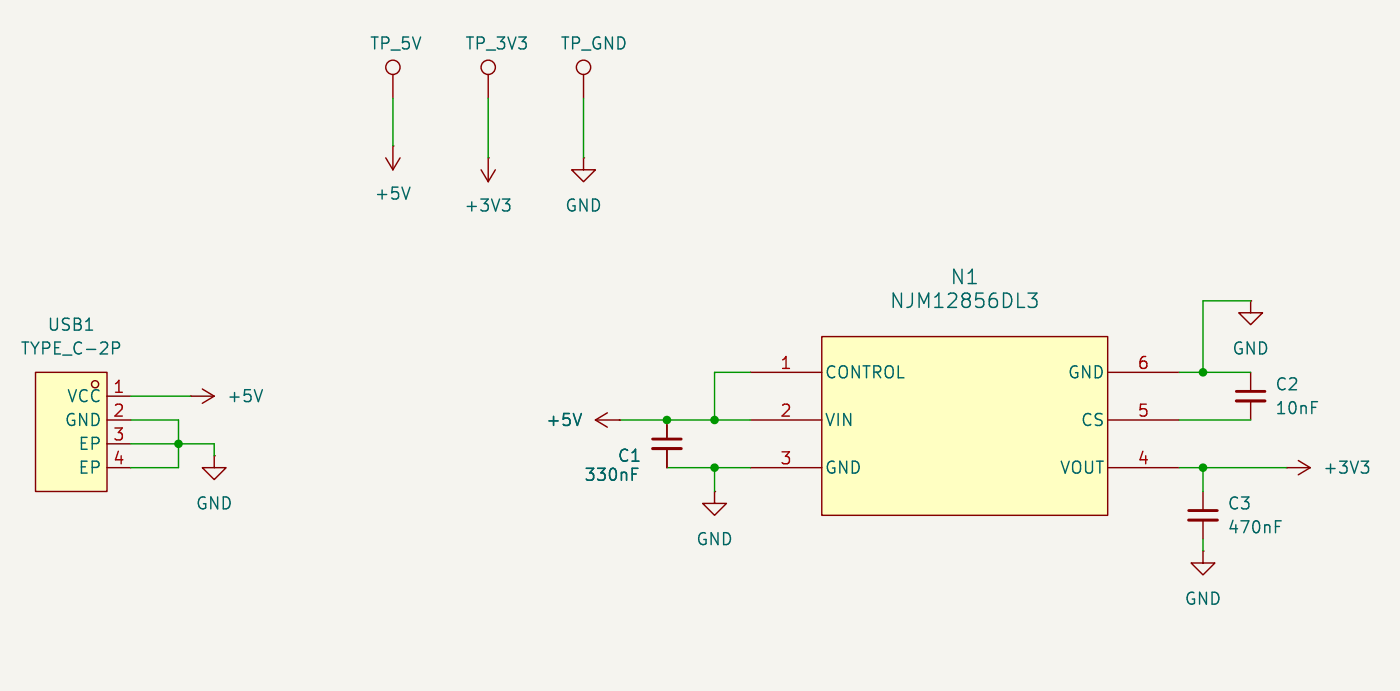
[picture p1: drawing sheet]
(kicad_sch
 (version 20260306)
 (generator "eeschema")
 (generator_version "10.0")
 (paper "A4")
 (lib_symbols
  (symbol "1_SymbolsTFG:NJM12856DL3"
   (pin_names
    (offset 0.254)) (exclude_from_sim no) (in_bom yes) (on_board yes)
   (in_pos_files yes)
   (duplicate_pin_numbers_are_jumpers no)
   (property "Reference" "N" (at 22.86 10.16 0) (show_name no) (do_not_autoplace no) (effects (font (size 1.524 1.524))))
   (property "Value" "NJM12856DL3" (at 22.86 7.62 0) (show_name no) (do_not_autoplace no) (effects (font (size 1.524 1.524))))
   (property "Footprint" "1_FootprintsTFG:NJM12856DL3" (at 12.446 22.098 0) (show_name no) (do_not_autoplace no) (hide yes) (effects (font (size 1.27 1.27)
    (italic yes))))
   (property "Datasheet" "" (at 6.858 20.32 0) (show_name no) (do_not_autoplace no) (hide yes) (effects (font (size 1.27 1.27)
    (italic yes))))
   (property "Description" "" (at 0 0 0) (show_name no) (do_not_autoplace no) (hide yes) (effects (font (size 1.27 1.27))))
   (symbol "NJM12856DL3_0_1"
    (pin power_in line (at 0 -5.08 0) (length 7.62) (name "VIN" (effects (font (size 1.27 1.27)))) (number "2" (effects (font (size 1.27 1.27)))))
    (pin input line (at 45.72 -5.08 180) (length 7.62) (name "CS" (effects (font (size 1.27 1.27)))) (number "5" (effects (font (size 1.27 1.27))))))
   (symbol "NJM12856DL3_1_1"
    (rectangle (start 7.62 3.81) (end 38.1 -15.24) (stroke (width 0) (type solid)) (fill (type background)))
    (pin passive line (at 0 0 0) (length 7.62) (name "CONTROL" (effects (font (size 1.27 1.27)))) (number "1" (effects (font (size 1.27 1.27)))))
    (pin power_in line (at 0 -10.16 0) (length 7.62) (name "GND" (effects (font (size 1.27 1.27)))) (number "3" (effects (font (size 1.27 1.27)))))
    (pin power_out line (at 45.72 -10.16 180) (length 7.62) (name "VOUT" (effects (font (size 1.27 1.27)))) (number "4" (effects (font (size 1.27 1.27)))))
    (pin power_in line (at 45.72 0 180) (length 7.62) (name "GND" (effects (font (size 1.27 1.27)))) (number "6" (effects (font (size 1.27 1.27))))))
   (embedded_fonts no))
  (symbol "1_SymbolsTFG:TYPE_C-2P" (exclude_from_sim no) (in_bom yes) (on_board yes)
   (in_pos_files yes)
   (duplicate_pin_numbers_are_jumpers no)
   (property "Reference" "USB" (at 0 8.89 0) (show_name no) (do_not_autoplace no) (effects (font (size 1.27 1.27))))
   (property "Value" "TYPE_C-2P" (at 0 -8.89 0) (show_name no) (do_not_autoplace no) (effects (font (size 1.27 1.27))))
   (property "Footprint" "1_FootprintsTFG:TYPE_C-2P" (at 0 -11.43 0) (show_name no) (do_not_autoplace no) (hide yes) (effects (font (size 1.27 1.27))))
   (property "Datasheet" "" (at 0 0 0) (show_name no) (do_not_autoplace no) (hide yes) (effects (font (size 1.27 1.27))))
   (property "Description" "USB connector" (at -1.524 -13.716 0) (show_name no) (do_not_autoplace no) (hide yes) (effects (font (size 1.27 1.27))))
   (symbol "TYPE_C-2P_0_1"
    (circle (center 2.54 5.08) (radius 0.38) (stroke (width 0) (type default)) (fill (type none))))
   (symbol "TYPE_C-2P_1_1"
    (rectangle (start -3.81 6.35) (end 3.81 -6.35) (stroke (width 0) (type solid)) (fill (type background)))
    (pin power_out line (at 6.35 3.81 180) (length 2.54) (name "VCC" (effects (font (size 1.27 1.27)))) (number "1" (effects (font (size 1.27 1.27)))))
    (pin power_out line (at 6.35 1.27 180) (length 2.54) (name "GND" (effects (font (size 1.27 1.27)))) (number "2" (effects (font (size 1.27 1.27)))))
    (pin passive line (at 6.35 -1.27 180) (length 2.54) (name "EP" (effects (font (size 1.27 1.27)))) (number "3" (effects (font (size 1.27 1.27)))))
    (pin passive line (at 6.35 -3.81 180) (length 2.54) (name "EP" (effects (font (size 1.27 1.27)))) (number "4" (effects (font (size 1.27 1.27))))))
   (embedded_fonts no))
  (symbol "Connector:TestPoint"
   (pin_numbers (hide yes))
   (pin_names
    (offset 0.762) (hide yes)) (exclude_from_sim no) (in_bom yes) (on_board yes)
   (in_pos_files yes)
   (duplicate_pin_numbers_are_jumpers no)
   (property "Reference" "TP" (at 0 6.858 0) (show_name no) (do_not_autoplace no) (effects (font (size 1.27 1.27))))
   (property "Value" "TestPoint" (at 0 5.08 0) (show_name no) (do_not_autoplace no) (effects (font (size 1.27 1.27))))
   (property "Footprint" "" (at 5.08 0 0) (show_name no) (do_not_autoplace no) (hide yes) (effects (font (size 1.27 1.27))))
   (property "Datasheet" "" (at 5.08 0 0) (show_name no) (do_not_autoplace no) (hide yes) (effects (font (size 1.27 1.27))))
   (property "Description" "test point" (at 0 0 0) (show_name no) (do_not_autoplace no) (hide yes) (effects (font (size 1.27 1.27))))
   (symbol "TestPoint_0_1"
    (circle (center 0 3.302) (radius 0.762) (stroke (width 0) (type default)) (fill (type none))))
   (symbol "TestPoint_1_1"
    (pin passive line (at 0 0 90) (length 2.54) (name "1" (effects (font (size 1.27 1.27)))) (number "1" (effects (font (size 1.27 1.27))))))
   (embedded_fonts no))
  (symbol "Device:C_Small"
   (pin_numbers (hide yes))
   (pin_names
    (offset 0.254) (hide yes)) (exclude_from_sim no) (in_bom yes) (on_board yes)
   (in_pos_files yes)
   (duplicate_pin_numbers_are_jumpers no)
   (property "Reference" "C" (at 0.254 1.778 0) (show_name no) (do_not_autoplace no) (effects (font (size 1.27 1.27)) (justify left)))
   (property "Value" "C_Small" (at 0.254 -2.032 0) (show_name no) (do_not_autoplace no) (effects (font (size 1.27 1.27)) (justify left)))
   (property "Footprint" "" (at 0 0 0) (show_name no) (do_not_autoplace no) (hide yes) (effects (font (size 1.27 1.27))))
   (property "Datasheet" "" (at 0 0 0) (show_name no) (do_not_autoplace no) (hide yes) (effects (font (size 1.27 1.27))))
   (property "Description" "Unpolarized capacitor, small symbol" (at 0 0 0) (show_name no) (do_not_autoplace no) (hide yes) (effects (font (size 1.27 1.27))))
   (symbol "C_Small_0_1"
    (polyline (pts (xy -1.524 0.508) (xy 1.524 0.508)) (stroke (width 0.3048) (type default)) (fill (type none)))
    (polyline (pts (xy -1.524 -0.508) (xy 1.524 -0.508)) (stroke (width 0.3302) (type default)) (fill (type none))))
   (symbol "C_Small_1_1"
    (pin passive line (at 0 2.54 270) (length 2.032) (name "" (effects (font (size 1.27 1.27)))) (number "1" (effects (font (size 1.27 1.27)))))
    (pin passive line (at 0 -2.54 90) (length 2.032) (name "" (effects (font (size 1.27 1.27)))) (number "2" (effects (font (size 1.27 1.27))))))
   (embedded_fonts no))
  (symbol "power:+3V3"
   (power global)
   (pin_numbers (hide yes))
   (pin_names
    (offset 0) (hide yes)) (exclude_from_sim no) (in_bom yes) (on_board yes)
   (in_pos_files yes)
   (duplicate_pin_numbers_are_jumpers no)
   (property "Reference" "#PWR" (at 0 -3.81 0) (show_name no) (do_not_autoplace no) (hide yes) (effects (font (size 1.27 1.27))))
   (property "Value" "+3V3" (at 0 3.556 0) (show_name no) (do_not_autoplace no) (effects (font (size 1.27 1.27))))
   (property "Footprint" "" (at 0 0 0) (show_name no) (do_not_autoplace no) (hide yes) (effects (font (size 1.27 1.27))))
   (property "Datasheet" "" (at 0 0 0) (show_name no) (do_not_autoplace no) (hide yes) (effects (font (size 1.27 1.27))))
   (property "Description" "Power symbol creates a global label with name \"+3V3\"" (at 0 0 0) (show_name no) (do_not_autoplace no) (hide yes) (effects (font (size 1.27 1.27))))
   (symbol "+3V3_0_1"
    (polyline (pts (xy -0.762 1.27) (xy 0 2.54)) (stroke (width 0) (type default)) (fill (type none)))
    (polyline (pts (xy 0 2.54) (xy 0.762 1.27)) (stroke (width 0) (type default)) (fill (type none)))
    (polyline (pts (xy 0 0) (xy 0 2.54)) (stroke (width 0) (type default)) (fill (type none))))
   (symbol "+3V3_1_1"
    (pin power_in line (at 0 0 90) (length 0) (name "" (effects (font (size 1.27 1.27)))) (number "1" (effects (font (size 1.27 1.27))))))
   (embedded_fonts no))
  (symbol "power:+5V"
   (power global)
   (pin_numbers (hide yes))
   (pin_names
    (offset 0) (hide yes)) (exclude_from_sim no) (in_bom yes) (on_board yes)
   (in_pos_files yes)
   (duplicate_pin_numbers_are_jumpers no)
   (property "Reference" "#PWR" (at 0 -3.81 0) (show_name no) (do_not_autoplace no) (hide yes) (effects (font (size 1.27 1.27))))
   (property "Value" "+5V" (at 0 3.556 0) (show_name no) (do_not_autoplace no) (effects (font (size 1.27 1.27))))
   (property "Footprint" "" (at 0 0 0) (show_name no) (do_not_autoplace no) (hide yes) (effects (font (size 1.27 1.27))))
   (property "Datasheet" "" (at 0 0 0) (show_name no) (do_not_autoplace no) (hide yes) (effects (font (size 1.27 1.27))))
   (property "Description" "Power symbol creates a global label with name \"+5V\"" (at 0 0 0) (show_name no) (do_not_autoplace no) (hide yes) (effects (font (size 1.27 1.27))))
   (symbol "+5V_0_1"
    (polyline (pts (xy -0.762 1.27) (xy 0 2.54)) (stroke (width 0) (type default)) (fill (type none)))
    (polyline (pts (xy 0 2.54) (xy 0.762 1.27)) (stroke (width 0) (type default)) (fill (type none)))
    (polyline (pts (xy 0 0) (xy 0 2.54)) (stroke (width 0) (type default)) (fill (type none))))
   (symbol "+5V_1_1"
    (pin power_in line (at 0 0 90) (length 0) (name "" (effects (font (size 1.27 1.27)))) (number "1" (effects (font (size 1.27 1.27))))))
   (embedded_fonts no))
  (symbol "power:GND"
   (power global)
   (pin_numbers (hide yes))
   (pin_names
    (offset 0) (hide yes)) (exclude_from_sim no) (in_bom yes) (on_board yes)
   (in_pos_files yes)
   (duplicate_pin_numbers_are_jumpers no)
   (property "Reference" "#PWR" (at 0 -6.35 0) (show_name no) (do_not_autoplace no) (hide yes) (effects (font (size 1.27 1.27))))
   (property "Value" "GND" (at 0 -3.81 0) (show_name no) (do_not_autoplace no) (effects (font (size 1.27 1.27))))
   (property "Footprint" "" (at 0 0 0) (show_name no) (do_not_autoplace no) (hide yes) (effects (font (size 1.27 1.27))))
   (property "Datasheet" "" (at 0 0 0) (show_name no) (do_not_autoplace no) (hide yes) (effects (font (size 1.27 1.27))))
   (property "Description" "Power symbol creates a global label with name \"GND\" , ground" (at 0 0 0) (show_name no) (do_not_autoplace no) (hide yes) (effects (font (size 1.27 1.27))))
   (symbol "GND_0_1"
    (polyline (pts (xy 0 0) (xy 0 -1.27) (xy 1.27 -1.27) (xy 0 -2.54) (xy -1.27 -1.27) (xy 0 -1.27)) (stroke (width 0) (type default)) (fill (type none))))
   (symbol "GND_1_1"
    (pin power_in line (at 0 0 270) (length 0) (name "" (effects (font (size 1.27 1.27)))) (number "1" (effects (font (size 1.27 1.27))))))
   (embedded_fonts no)))
 (junction
  (at 209.55 91.44)
  (diameter 0)
  (color 0 0 0 0))
 (junction
  (at 209.55 101.6)
  (diameter 0)
  (color 0 0 0 0))
 (junction
  (at 100.33 99.06)
  (diameter 0)
  (color 0 0 0 0))
 (junction
  (at 157.48 101.6)
  (diameter 0)
  (color 0 0 0 0))
 (junction
  (at 157.48 96.52)
  (diameter 0)
  (color 0 0 0 0))
 (junction
  (at 152.4 96.52)
  (diameter 0)
  (color 0 0 0 0))
 (wire
  (pts (xy 100.33 101.6) (xy 100.33 99.06))
  (stroke (width 0) (type default)))
 (wire
  (pts (xy 147.32 96.52) (xy 152.4 96.52))
  (stroke (width 0) (type default)))
 (wire
  (pts (xy 95.25 99.06) (xy 100.33 99.06))
  (stroke (width 0) (type default)))
 (wire
  (pts (xy 157.48 91.44) (xy 157.48 96.52))
  (stroke (width 0) (type default)))
 (wire
  (pts (xy 157.48 101.6) (xy 161.29 101.6))
  (stroke (width 0) (type default)))
 (wire
  (pts (xy 207.01 91.44) (xy 209.55 91.44))
  (stroke (width 0) (type default)))
 (wire
  (pts (xy 209.55 83.82) (xy 214.63 83.82))
  (stroke (width 0) (type default)))
 (wire
  (pts (xy 209.55 109.22) (xy 209.55 110.49))
  (stroke (width 0) (type default)))
 (wire
  (pts (xy 95.25 101.6) (xy 100.33 101.6))
  (stroke (width 0) (type default)))
 (wire
  (pts (xy 100.33 99.06) (xy 104.14 99.06))
  (stroke (width 0) (type default)))
 (wire
  (pts (xy 152.4 96.52) (xy 157.48 96.52))
  (stroke (width 0) (type default)))
 (wire
  (pts (xy 143.51 62.23) (xy 143.51 68.58))
  (stroke (width 0) (type default)))
 (wire
  (pts (xy 209.55 91.44) (xy 214.63 91.44))
  (stroke (width 0) (type default)))
 (wire
  (pts (xy 209.55 101.6) (xy 218.44 101.6))
  (stroke (width 0) (type default)))
 (wire
  (pts (xy 157.48 96.52) (xy 161.29 96.52))
  (stroke (width 0) (type default)))
 (wire
  (pts (xy 100.33 99.06) (xy 100.33 96.52))
  (stroke (width 0) (type default)))
 (wire
  (pts (xy 95.25 93.98) (xy 101.6 93.98))
  (stroke (width 0) (type default)))
 (wire
  (pts (xy 209.55 83.82) (xy 209.55 91.44))
  (stroke (width 0) (type default)))
 (wire
  (pts (xy 161.29 91.44) (xy 157.48 91.44))
  (stroke (width 0) (type default)))
 (wire
  (pts (xy 207.01 96.52) (xy 214.63 96.52))
  (stroke (width 0) (type default)))
 (wire
  (pts (xy 133.35 62.23) (xy 133.35 68.58))
  (stroke (width 0) (type default)))
 (wire
  (pts (xy 95.25 96.52) (xy 100.33 96.52))
  (stroke (width 0) (type default)))
 (wire
  (pts (xy 157.48 101.6) (xy 157.48 104.14))
  (stroke (width 0) (type default)))
 (wire
  (pts (xy 123.19 62.23) (xy 123.19 67.31))
  (stroke (width 0) (type default)))
 (wire
  (pts (xy 152.4 101.6) (xy 157.48 101.6))
  (stroke (width 0) (type default)))
 (wire
  (pts (xy 207.01 101.6) (xy 209.55 101.6))
  (stroke (width 0) (type default)))
 (wire
  (pts (xy 209.55 101.6) (xy 209.55 104.14))
  (stroke (width 0) (type default)))
 (wire
  (pts (xy 104.14 99.06) (xy 104.14 100.33))
  (stroke (width 0) (type default)))
 (symbol
  (lib_id "Device:C_Small")
  (at 152.4 99.06 0)
  (unit 1)
  (body_style 1)
  (exclude_from_sim no)
  (in_bom yes)
  (on_board yes)
  (in_pos_files yes)
  (dnp no)
  (property "Reference" "C1" (at 147.066 100.33 0) (show_name no) (do_not_autoplace no) (effects (font (size 1.27 1.27)) (justify left)))
  (property "Value" "330nF" (at 143.51 102.362 0) (show_name no) (do_not_autoplace no) (effects (font (size 1.27 1.27)) (justify left)))
  (property "Footprint" "Capacitor_SMD:C_1206_3216Metric_Pad1.33x1.80mm_HandSolder" (at 152.4 99.06 0) (hide yes) (show_name no) (do_not_autoplace no) (effects (font (size 1.27 1.27))))
  (property "Datasheet" "" (at 152.4 99.06 0) (hide yes) (show_name no) (do_not_autoplace no) (effects (font (size 1.27 1.27))))
  (property "Description" "Unpolarized capacitor, small symbol" (at 152.4 99.06 0) (hide yes) (show_name no) (do_not_autoplace no) (effects (font (size 1.27 1.27))))
  (pin "1")
  (pin "2"))
 (symbol
  (lib_id "power:GND")
  (at 214.63 83.82 0)
  (unit 1)
  (body_style 1)
  (exclude_from_sim no)
  (in_bom yes)
  (on_board yes)
  (in_pos_files yes)
  (dnp no)
  (fields_autoplaced yes)
  (property "Reference" "#PWR025" (at 214.63 90.17 0) (hide yes) (show_name no) (do_not_autoplace no) (effects (font (size 1.27 1.27))))
  (property "Value" "GND" (at 214.63 88.9 0) (show_name no) (do_not_autoplace no) (effects (font (size 1.27 1.27))))
  (property "Footprint" "" (at 214.63 83.82 0) (hide yes) (show_name no) (do_not_autoplace no) (effects (font (size 1.27 1.27))))
  (property "Datasheet" "" (at 214.63 83.82 0) (hide yes) (show_name no) (do_not_autoplace no) (effects (font (size 1.27 1.27))))
  (property "Description" "Power symbol creates a global label with name \"GND\" , ground" (at 214.63 83.82 0) (hide yes) (show_name no) (do_not_autoplace no) (effects (font (size 1.27 1.27))))
  (pin "1"))
 (symbol
  (lib_id "power:+3V3")
  (at 133.35 68.58 180)
  (unit 1)
  (body_style 1)
  (exclude_from_sim no)
  (in_bom yes)
  (on_board yes)
  (in_pos_files yes)
  (dnp no)
  (fields_autoplaced yes)
  (property "Reference" "#PWR034" (at 133.35 64.77 0) (hide yes) (show_name no) (do_not_autoplace no) (effects (font (size 1.27 1.27))))
  (property "Value" "+3V3" (at 133.35 73.66 0) (show_name no) (do_not_autoplace no) (effects (font (size 1.27 1.27))))
  (property "Footprint" "" (at 133.35 68.58 0) (hide yes) (show_name no) (do_not_autoplace no) (effects (font (size 1.27 1.27))))
  (property "Datasheet" "" (at 133.35 68.58 0) (hide yes) (show_name no) (do_not_autoplace no) (effects (font (size 1.27 1.27))))
  (property "Description" "Power symbol creates a global label with name \"+3V3\"" (at 133.35 68.58 0) (hide yes) (show_name no) (do_not_autoplace no) (effects (font (size 1.27 1.27))))
  (pin "1"))
 (symbol
  (lib_id "Connector:TestPoint")
  (at 133.35 62.23 0)
  (unit 1)
  (body_style 1)
  (exclude_from_sim no)
  (in_bom yes)
  (on_board yes)
  (in_pos_files yes)
  (dnp no)
  (property "Reference" "TP2" (at 131.826 55.626 0) (hide yes) (show_name no) (do_not_autoplace no) (effects (font (size 1.27 1.27)) (justify left)))
  (property "Value" "TP_3V3" (at 130.81 56.388 0) (show_name no) (do_not_autoplace no) (effects (font (size 1.27 1.27)) (justify left)))
  (property "Footprint" "1_FootprintsTFG:TestPoint_Pad_2.0x2.0mm" (at 138.43 62.23 0) (hide yes) (show_name no) (do_not_autoplace no) (effects (font (size 1.27 1.27))))
  (property "Datasheet" "" (at 138.43 62.23 0) (hide yes) (show_name no) (do_not_autoplace no) (effects (font (size 1.27 1.27))))
  (property "Description" "test point" (at 133.35 62.23 0) (hide yes) (show_name no) (do_not_autoplace no) (effects (font (size 1.27 1.27))))
  (pin "1"))
 (symbol
  (lib_id "Device:C_Small")
  (at 214.63 93.98 0)
  (unit 1)
  (body_style 1)
  (exclude_from_sim no)
  (in_bom yes)
  (on_board yes)
  (in_pos_files yes)
  (dnp no)
  (fields_autoplaced yes)
  (property "Reference" "C2" (at 217.17 92.7162 0) (show_name no) (do_not_autoplace no) (effects (font (size 1.27 1.27)) (justify left)))
  (property "Value" "10nF" (at 217.17 95.2562 0) (show_name no) (do_not_autoplace no) (effects (font (size 1.27 1.27)) (justify left)))
  (property "Footprint" "Capacitor_SMD:C_1206_3216Metric_Pad1.33x1.80mm_HandSolder" (at 214.63 93.98 0) (hide yes) (show_name no) (do_not_autoplace no) (effects (font (size 1.27 1.27))))
  (property "Datasheet" "" (at 214.63 93.98 0) (hide yes) (show_name no) (do_not_autoplace no) (effects (font (size 1.27 1.27))))
  (property "Description" "Unpolarized capacitor, small symbol" (at 214.63 93.98 0) (hide yes) (show_name no) (do_not_autoplace no) (effects (font (size 1.27 1.27))))
  (pin "1")
  (pin "2"))
 (symbol
  (lib_id "1_SymbolsTFG:NJM12856DL3")
  (at 161.29 91.44 0)
  (unit 1)
  (body_style 1)
  (exclude_from_sim no)
  (in_bom yes)
  (on_board yes)
  (in_pos_files yes)
  (dnp no)
  (fields_autoplaced yes)
  (property "Reference" "N1" (at 184.15 81.28 0) (show_name no) (do_not_autoplace no) (effects (font (size 1.524 1.524))))
  (property "Value" "NJM12856DL3" (at 184.15 83.82 0) (show_name no) (do_not_autoplace no) (effects (font (size 1.524 1.524))))
  (property "Footprint" "1_FootprintsTFG:NJM12856DL3" (at 173.736 69.342 0) (hide yes) (show_name no) (do_not_autoplace no) (effects (font (size 1.27 1.27)
    (italic yes))))
  (property "Datasheet" "" (at 168.148 71.12 0) (hide yes) (show_name no) (do_not_autoplace no) (effects (font (size 1.27 1.27)
    (italic yes))))
  (property "Description" "" (at 161.29 91.44 0) (hide yes) (show_name no) (do_not_autoplace no) (effects (font (size 1.27 1.27))))
  (pin "5")
  (pin "1")
  (pin "6")
  (pin "2")
  (pin "3")
  (pin "4"))
 (symbol
  (lib_id "power:+5V")
  (at 101.6 93.98 270)
  (unit 1)
  (body_style 1)
  (exclude_from_sim no)
  (in_bom yes)
  (on_board yes)
  (in_pos_files yes)
  (dnp no)
  (fields_autoplaced yes)
  (property "Reference" "#PWR027" (at 97.79 93.98 0) (hide yes) (show_name no) (do_not_autoplace no) (effects (font (size 1.27 1.27))))
  (property "Value" "+5V" (at 105.41 93.9799 90) (show_name no) (do_not_autoplace no) (effects (font (size 1.27 1.27)) (justify left)))
  (property "Footprint" "" (at 101.6 93.98 0) (hide yes) (show_name no) (do_not_autoplace no) (effects (font (size 1.27 1.27))))
  (property "Datasheet" "" (at 101.6 93.98 0) (hide yes) (show_name no) (do_not_autoplace no) (effects (font (size 1.27 1.27))))
  (property "Description" "Power symbol creates a global label with name \"+5V\"" (at 101.6 93.98 0) (hide yes) (show_name no) (do_not_autoplace no) (effects (font (size 1.27 1.27))))
  (pin "1"))
 (symbol
  (lib_id "Connector:TestPoint")
  (at 143.51 62.23 0)
  (unit 1)
  (body_style 1)
  (exclude_from_sim no)
  (in_bom yes)
  (on_board yes)
  (in_pos_files yes)
  (dnp no)
  (property "Reference" "TP3" (at 141.986 55.626 0) (hide yes) (show_name no) (do_not_autoplace no) (effects (font (size 1.27 1.27)) (justify left)))
  (property "Value" "TP_GND" (at 140.97 56.388 0) (show_name no) (do_not_autoplace no) (effects (font (size 1.27 1.27)) (justify left)))
  (property "Footprint" "1_FootprintsTFG:TestPoint_Pad_2.0x2.0mm" (at 148.59 62.23 0) (hide yes) (show_name no) (do_not_autoplace no) (effects (font (size 1.27 1.27))))
  (property "Datasheet" "" (at 148.59 62.23 0) (hide yes) (show_name no) (do_not_autoplace no) (effects (font (size 1.27 1.27))))
  (property "Description" "test point" (at 143.51 62.23 0) (hide yes) (show_name no) (do_not_autoplace no) (effects (font (size 1.27 1.27))))
  (pin "1"))
 (symbol
  (lib_id "1_SymbolsTFG:TYPE_C-2P")
  (at 88.9 97.79 0)
  (unit 1)
  (body_style 1)
  (exclude_from_sim no)
  (in_bom yes)
  (on_board yes)
  (in_pos_files yes)
  (dnp no)
  (fields_autoplaced yes)
  (property "Reference" "USB1" (at 88.9 86.36 0) (show_name no) (do_not_autoplace no) (effects (font (size 1.27 1.27))))
  (property "Value" "TYPE_C-2P" (at 88.9 88.9 0) (show_name no) (do_not_autoplace no) (effects (font (size 1.27 1.27))))
  (property "Footprint" "1_FootprintsTFG:TYPE_C-2P" (at 88.9 109.22 0) (hide yes) (show_name no) (do_not_autoplace no) (effects (font (size 1.27 1.27))))
  (property "Datasheet" "" (at 88.9 97.79 0) (hide yes) (show_name no) (do_not_autoplace no) (effects (font (size 1.27 1.27))))
  (property "Description" "USB connector" (at 87.376 111.506 0) (hide yes) (show_name no) (do_not_autoplace no) (effects (font (size 1.27 1.27))))
  (pin "2")
  (pin "1")
  (pin "3")
  (pin "4"))
 (symbol
  (lib_id "Connector:TestPoint")
  (at 123.19 62.23 0)
  (unit 1)
  (body_style 1)
  (exclude_from_sim no)
  (in_bom yes)
  (on_board yes)
  (in_pos_files yes)
  (dnp no)
  (property "Reference" "TP1" (at 121.666 55.626 0) (hide yes) (show_name no) (do_not_autoplace no) (effects (font (size 1.27 1.27)) (justify left)))
  (property "Value" "TP_5V" (at 120.65 56.388 0) (show_name no) (do_not_autoplace no) (effects (font (size 1.27 1.27)) (justify left)))
  (property "Footprint" "1_FootprintsTFG:TestPoint_Pad_2.0x2.0mm" (at 128.27 62.23 0) (hide yes) (show_name no) (do_not_autoplace no) (effects (font (size 1.27 1.27))))
  (property "Datasheet" "" (at 128.27 62.23 0) (hide yes) (show_name no) (do_not_autoplace no) (effects (font (size 1.27 1.27))))
  (property "Description" "test point" (at 123.19 62.23 0) (hide yes) (show_name no) (do_not_autoplace no) (effects (font (size 1.27 1.27))))
  (pin "1"))
 (symbol
  (lib_id "power:+5V")
  (at 147.32 96.52 90)
  (unit 1)
  (body_style 1)
  (exclude_from_sim no)
  (in_bom yes)
  (on_board yes)
  (in_pos_files yes)
  (dnp no)
  (fields_autoplaced yes)
  (property "Reference" "#PWR03" (at 151.13 96.52 0) (hide yes) (show_name no) (do_not_autoplace no) (effects (font (size 1.27 1.27))))
  (property "Value" "+5V" (at 143.51 96.5199 90) (show_name no) (do_not_autoplace no) (effects (font (size 1.27 1.27)) (justify left)))
  (property "Footprint" "" (at 147.32 96.52 0) (hide yes) (show_name no) (do_not_autoplace no) (effects (font (size 1.27 1.27))))
  (property "Datasheet" "" (at 147.32 96.52 0) (hide yes) (show_name no) (do_not_autoplace no) (effects (font (size 1.27 1.27))))
  (property "Description" "Power symbol creates a global label with name \"+5V\"" (at 147.32 96.52 0) (hide yes) (show_name no) (do_not_autoplace no) (effects (font (size 1.27 1.27))))
  (pin "1"))
 (symbol
  (lib_id "Device:C_Small")
  (at 209.55 106.68 0)
  (unit 1)
  (body_style 1)
  (exclude_from_sim no)
  (in_bom yes)
  (on_board yes)
  (in_pos_files yes)
  (dnp no)
  (fields_autoplaced yes)
  (property "Reference" "C3" (at 212.09 105.4162 0) (show_name no) (do_not_autoplace no) (effects (font (size 1.27 1.27)) (justify left)))
  (property "Value" "470nF" (at 212.09 107.9562 0) (show_name no) (do_not_autoplace no) (effects (font (size 1.27 1.27)) (justify left)))
  (property "Footprint" "Capacitor_SMD:C_1812_4532Metric_Pad1.57x3.40mm_HandSolder" (at 209.55 106.68 0) (hide yes) (show_name no) (do_not_autoplace no) (effects (font (size 1.27 1.27))))
  (property "Datasheet" "" (at 209.55 106.68 0) (hide yes) (show_name no) (do_not_autoplace no) (effects (font (size 1.27 1.27))))
  (property "Description" "Unpolarized capacitor, small symbol" (at 209.55 106.68 0) (hide yes) (show_name no) (do_not_autoplace no) (effects (font (size 1.27 1.27))))
  (pin "1")
  (pin "2"))
 (symbol
  (lib_id "power:+5V")
  (at 123.19 67.31 180)
  (unit 1)
  (body_style 1)
  (exclude_from_sim no)
  (in_bom yes)
  (on_board yes)
  (in_pos_files yes)
  (dnp no)
  (fields_autoplaced yes)
  (property "Reference" "#PWR031" (at 123.19 63.5 0) (hide yes) (show_name no) (do_not_autoplace no) (effects (font (size 1.27 1.27))))
  (property "Value" "+5V" (at 123.19 72.39 0) (show_name no) (do_not_autoplace no) (effects (font (size 1.27 1.27))))
  (property "Footprint" "" (at 123.19 67.31 0) (hide yes) (show_name no) (do_not_autoplace no) (effects (font (size 1.27 1.27))))
  (property "Datasheet" "" (at 123.19 67.31 0) (hide yes) (show_name no) (do_not_autoplace no) (effects (font (size 1.27 1.27))))
  (property "Description" "Power symbol creates a global label with name \"+5V\"" (at 123.19 67.31 0) (hide yes) (show_name no) (do_not_autoplace no) (effects (font (size 1.27 1.27))))
  (pin "1"))
 (symbol
  (lib_id "power:GND")
  (at 157.48 104.14 0)
  (unit 1)
  (body_style 1)
  (exclude_from_sim no)
  (in_bom yes)
  (on_board yes)
  (in_pos_files yes)
  (dnp no)
  (fields_autoplaced yes)
  (property "Reference" "#PWR04" (at 157.48 110.49 0) (hide yes) (show_name no) (do_not_autoplace no) (effects (font (size 1.27 1.27))))
  (property "Value" "GND" (at 157.48 109.22 0) (show_name no) (do_not_autoplace no) (effects (font (size 1.27 1.27))))
  (property "Footprint" "" (at 157.48 104.14 0) (hide yes) (show_name no) (do_not_autoplace no) (effects (font (size 1.27 1.27))))
  (property "Datasheet" "" (at 157.48 104.14 0) (hide yes) (show_name no) (do_not_autoplace no) (effects (font (size 1.27 1.27))))
  (property "Description" "Power symbol creates a global label with name \"GND\" , ground" (at 157.48 104.14 0) (hide yes) (show_name no) (do_not_autoplace no) (effects (font (size 1.27 1.27))))
  (pin "1"))
 (symbol
  (lib_id "power:GND")
  (at 104.14 100.33 0)
  (unit 1)
  (body_style 1)
  (exclude_from_sim no)
  (in_bom yes)
  (on_board yes)
  (in_pos_files yes)
  (dnp no)
  (fields_autoplaced yes)
  (property "Reference" "#PWR016" (at 104.14 106.68 0) (hide yes) (show_name no) (do_not_autoplace no) (effects (font (size 1.27 1.27))))
  (property "Value" "GND" (at 104.14 105.41 0) (show_name no) (do_not_autoplace no) (effects (font (size 1.27 1.27))))
  (property "Footprint" "" (at 104.14 100.33 0) (hide yes) (show_name no) (do_not_autoplace no) (effects (font (size 1.27 1.27))))
  (property "Datasheet" "" (at 104.14 100.33 0) (hide yes) (show_name no) (do_not_autoplace no) (effects (font (size 1.27 1.27))))
  (property "Description" "Power symbol creates a global label with name \"GND\" , ground" (at 104.14 100.33 0) (hide yes) (show_name no) (do_not_autoplace no) (effects (font (size 1.27 1.27))))
  (pin "1"))
 (symbol
  (lib_id "power:+3V3")
  (at 218.44 101.6 270)
  (unit 1)
  (body_style 1)
  (exclude_from_sim no)
  (in_bom yes)
  (on_board yes)
  (in_pos_files yes)
  (dnp no)
  (fields_autoplaced yes)
  (property "Reference" "#PWR026" (at 214.63 101.6 0) (hide yes) (show_name no) (do_not_autoplace no) (effects (font (size 1.27 1.27))))
  (property "Value" "+3V3" (at 222.25 101.5999 90) (show_name no) (do_not_autoplace no) (effects (font (size 1.27 1.27)) (justify left)))
  (property "Footprint" "" (at 218.44 101.6 0) (hide yes) (show_name no) (do_not_autoplace no) (effects (font (size 1.27 1.27))))
  (property "Datasheet" "" (at 218.44 101.6 0) (hide yes) (show_name no) (do_not_autoplace no) (effects (font (size 1.27 1.27))))
  (property "Description" "Power symbol creates a global label with name \"+3V3\"" (at 218.44 101.6 0) (hide yes) (show_name no) (do_not_autoplace no) (effects (font (size 1.27 1.27))))
  (pin "1"))
 (symbol
  (lib_id "power:GND")
  (at 143.51 68.58 0)
  (unit 1)
  (body_style 1)
  (exclude_from_sim no)
  (in_bom yes)
  (on_board yes)
  (in_pos_files yes)
  (dnp no)
  (fields_autoplaced yes)
  (property "Reference" "#PWR035" (at 143.51 74.93 0) (hide yes) (show_name no) (do_not_autoplace no) (effects (font (size 1.27 1.27))))
  (property "Value" "GND" (at 143.51 73.66 0) (show_name no) (do_not_autoplace no) (effects (font (size 1.27 1.27))))
  (property "Footprint" "" (at 143.51 68.58 0) (hide yes) (show_name no) (do_not_autoplace no) (effects (font (size 1.27 1.27))))
  (property "Datasheet" "" (at 143.51 68.58 0) (hide yes) (show_name no) (do_not_autoplace no) (effects (font (size 1.27 1.27))))
  (property "Description" "Power symbol creates a global label with name \"GND\" , ground" (at 143.51 68.58 0) (hide yes) (show_name no) (do_not_autoplace no) (effects (font (size 1.27 1.27))))
  (pin "1"))
 (symbol
  (lib_id "power:GND")
  (at 209.55 110.49 0)
  (unit 1)
  (body_style 1)
  (exclude_from_sim no)
  (in_bom yes)
  (on_board yes)
  (in_pos_files yes)
  (dnp no)
  (fields_autoplaced yes)
  (property "Reference" "#PWR024" (at 209.55 116.84 0) (hide yes) (show_name no) (do_not_autoplace no) (effects (font (size 1.27 1.27))))
  (property "Value" "GND" (at 209.55 115.57 0) (show_name no) (do_not_autoplace no) (effects (font (size 1.27 1.27))))
  (property "Footprint" "" (at 209.55 110.49 0) (hide yes) (show_name no) (do_not_autoplace no) (effects (font (size 1.27 1.27))))
  (property "Datasheet" "" (at 209.55 110.49 0) (hide yes) (show_name no) (do_not_autoplace no) (effects (font (size 1.27 1.27))))
  (property "Description" "Power symbol creates a global label with name \"GND\" , ground" (at 209.55 110.49 0) (hide yes) (show_name no) (do_not_autoplace no) (effects (font (size 1.27 1.27))))
  (pin "1")))
